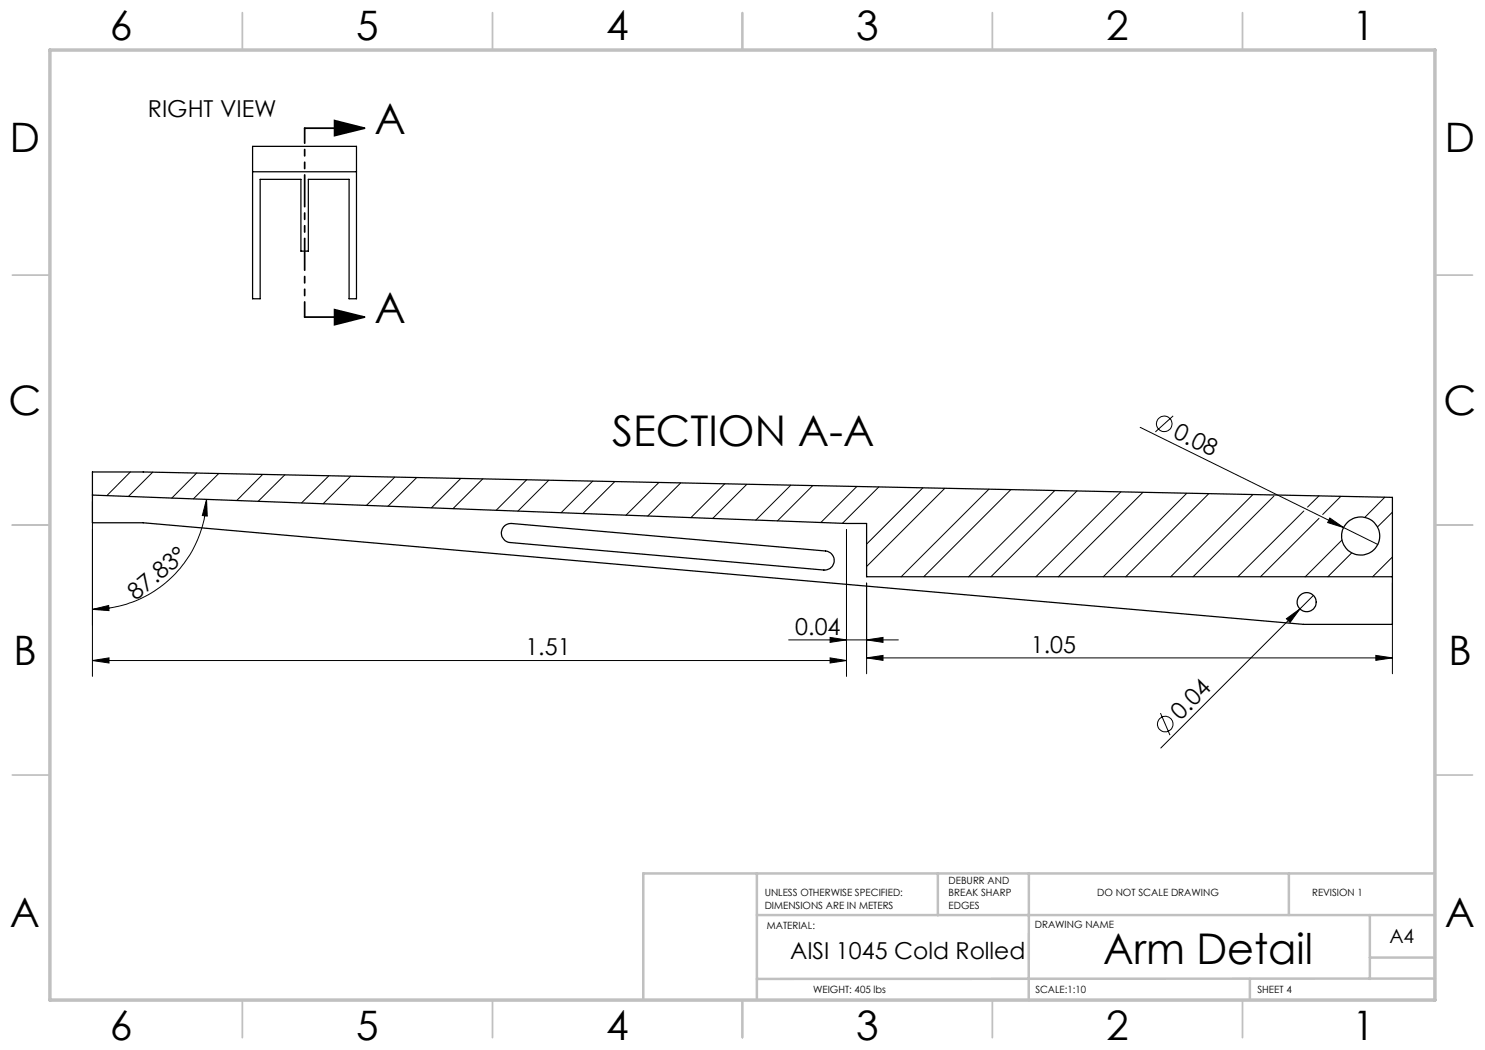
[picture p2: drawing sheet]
<svg xmlns="http://www.w3.org/2000/svg" width="297mm" height="210mm" viewBox="0 0 297 210" stroke-linecap="round" stroke-linejoin="round" font-family="sans-serif">
<g fill="none" stroke="#c0c0c0" stroke-width=".35">
<path d="M48.5 2.5v7.5M98.5 2.5v7.5M148.5 2.5v7.5M198.5 2.5v7.5M248.5 2.5v7.5M2.5 55h7.5M287 55h7.5M2.5 105h7.5M287 105h7.5M2.5 155h7.5M287 155h7.5M48.5 200v7.5"/>
<path d="M98.5 200v7.5M148.5 200v7.5M198.5 200v7.5M248.5 200v7.5"/>
</g>
<path d="M151.4 174.7v25.3M187.6 174.7v8.3M205.8 174.7l-.1 25.4M257.8 174.8v8.2M287 174.7h-158.3v25.3M151.4 183h135.6M250 195.8v4.2M274 183v12.8M274 191.5h13M287 195.7l-135.6 .1" fill="none" stroke="#c0c0c0" stroke-width=".5"/>
<path d="M10 10h277v190h-277z" fill="none" stroke="#c0c0c0" stroke-width=".7"/>
<g fill="none" stroke="#000" stroke-width=".2">
<path d="M26.1 94.4l-4.7 4.7M30.6 94.4l-4.9 4.9M39.3 94.6l-4.9 5M41.3 99.9l.2 3.3-1-.1zM41.3 99.9a22.9 22.9 0 0 1-22.8 22M43.7 94.7l-5 5.1M52.5 94.9l-5.2 5.2M56.9 95l-5.3 5.3M65.8 95.2l-5.5 5.4M70.1 95.2l-5.5 5.5M79 95.4l-5.7 5.7M83.3 95.5l-5.7 5.7"/>
<path d="M92.1 95.7l-5.8 5.9M96.6 95.8l-6 5.9M105.3 95.9l-6.1 6.2M109.7 96.1l-6.1 6.1M118.5 96.2l-6.3 6.3M122.9 96.3l-6.3 6.4M131.8 96.5l-6.6 6.5M136.1 96.6l-6.6 6.6M145 96.8l-6.8 6.7M149.4 96.9l-6.9 6.8M158.2 97l-7 7M162.6 97.1l-7.1 7.1"/>
<path d="M171.3 97.3l-7.2 7.2M175.8 97.4l-7.3 7.3M184.6 97.6l-11.3 11.2M188.9 97.7l-15.6 15.6M197.8 97.9l-17.6 17.4M202.2 97.9l-17.5 17.4M211 98.1l-17.3 17.2M215.4 98.2l-17.2 17.1M224.2 98.4l-17 16.9M228 85.5l40.7 20M228.6 98.5l-16.9 16.8M234.6 83.2l-3.5 3.2"/>
<path d="M237.3 98.7l-16.6 16.6M241.8 98.7l-16.7 16.6M250.6 98.9l-16.5 16.4M254.8 99.2l-16.2 16.1M263.8 99.2l-2.3 2.2M268.2 99.3l-3.7 3.6M277 99.4l-4.1 4.1M18.5 100.3v35M169.3 106v29.3M173.3 116.6v18.2M260.8 102.2l-13.2 13.1M262.7 119.1l-30.5 30.5"/>
<path d="M263.8 103.7l-11.7 11.6M266 103.6l2.7 1.9-3.2-1zM268.4 108l-7.3 7.3M268.7 105.5l6.9 3.4M270.3 110.6l-4.7 4.7M278.5 111.4l-4 3.9M278.5 102.4l-3 3M278.5 116.6v18.2M18.5 132.1l3.3-.5v1zM18.5 132.1h150.8M18.5 121.9l3.2-.8 .1 1zM157.7 128h22"/>
<path d="M166 131.6l3.3 .5-3.3 .5zM166 127.5l3.3 .5-3.3 .5zM173.3 128l3.3-.5v1zM173.3 131.6l3.3-.5v1zM173.3 131.6h105.2M257.3 123.7l2.7-1.9-2 2.7zM275.2 131.1l3.3 .5-3.3 .5zM232.1 142.6l1.9 4.4"/>
<circle cx="232.8" cy="84.8" r="1.56"/>
<circle cx="233" cy="144.8" r="1.56"/>
</g>
<path d="M60.9 25.6h12M66.9 24.1l6 1.5-6 1.5zM60.9 63.4h12M66.9 61.9l6 1.5-6 1.5z" fill="none" stroke="#000" stroke-width=".35"/>
<path d="M60.9 25.6v37.8" fill="none" stroke="#000" stroke-width=".35" stroke-dasharray="6.3 1.3 1.3 1.3 1.3 1.3" stroke-dashoffset="3.3"/>
<g fill="#000">
<path d="M266 103.6l2.7 1.9-3.2-1zM257.3 123.7l2.7-1.9-2 2.7z"/>
<path d="M66.9 24.1l6 1.5-6 1.5zM66.9 61.9l6 1.5-6 1.5z"/>
<path d="M18.5 121.9l3.2-.8 .1 1zM41.3 99.9l.2 3.3-1-.1z"/>
<path d="M166 131.6l3.3 .5-3.3 .5zM18.5 132.1l3.3-.5v1zM173.3 128l3.3-.5v1zM166 127.5l3.3 .5-3.3 .5zM275.2 131.1l3.3 .5-3.3 .5zM173.3 131.6l3.3-.5v1z"/>
</g>
<g fill="none" stroke="#000" stroke-width=".25">
<path d="M50.5 29.3h20.8v30.5h-1.5v-23.9h-8.1v14.3h-1.5v-14.3h-8.2v23.9h-1.5zM50.5 34.4h20.8M18.5 94.4h10.1l249.9 5.1v25.4h-17.8l-232.1-20.3h-10.1zM18.5 99l150.8 5.7h4v10.6h105.2M100.7 105.4l.9-.6 .7-.1 62.8 5.5a1.91 1.91 0 0 1 1.7 2.1 1.91 1.91 0 0 1-2 1.7l-62.8-5.5a1.9 1.9 0 0 1-1.6-1.2 1.9 1.9 0 0 1 .3-1.9z"/>
<circle cx="272.1" cy="107.2" r="3.8"/>
<circle cx="261.3" cy="120.4" r="1.9"/>
</g>
<g font-size="8.5">
<text x="74.9" y="26.8">A</text>
<text x="74.9" y="64.6">A</text>
<text x="122.4" y="89.2">SECTION A-A</text>
<text x="220.6" y="192.7">Arm Detail</text>
</g>
<g font-size="8.1">
<text x="22" y="8">6</text>
<text x="71.2" y="8">5</text>
<text x="121.2" y="8">4</text>
<text x="171.3" y="8">3</text>
<text x="221.3" y="8">2</text>
<text x="270.5" y="8">1</text>
<text x="2" y="30.5">D</text>
<text x="289" y="30.5">D</text>
<text x="1.7" y="83">C</text>
<text x="288.7" y="83">C</text>
<text x="2.7" y="133">B</text>
<text x="289.7" y="133">B</text>
<text x="2" y="185.5">A</text>
<text x="289" y="185.5">A</text>
<text x="22" y="208">6</text>
<text x="71.2" y="208">5</text>
<text x="121.2" y="208">4</text>
<text x="171.3" y="208">3</text>
<text x="221.3" y="208">2</text>
<text x="270.5" y="208">1</text>
</g>
<g font-size="4.7">
<text x="29.6" y="23.3">RIGHT VIEW</text>
<text x="234.4" y="87.4" transform="rotate(26 234.4 87.4)">0.08</text>
<text x="27.1" y="120.2" transform="rotate(-39 27.1 120.2)">87.83°</text>
<text x="105.1" y="131.1">1.51</text>
<text x="159.1" y="127">0.04</text>
<text x="206.2" y="130.5">1.05</text>
<text x="236.1" y="144.2" transform="rotate(-45 236.1 144.2)">0.04</text>
<text x="158" y="191.8">AISI 1045 Cold Rolled</text>
</g>
<text font-size="3.9" x="277.9" y="188.5">A4</text>
<g font-size="2">
<text x="152.9" y="179.2">UNLESS OTHERWISE SPECIFIED:</text>
<text x="189.7" y="176.7">DEBURR AND</text>
<text x="189.7" y="179.2">BREAK SHARP</text>
<text x="219.4" y="179.2">DO NOT SCALE DRAWING</text>
<text x="262.4" y="179.1">REVISION 1</text>
<text x="152.9" y="181.7">DIMENSIONS ARE IN METERS</text>
<text x="153.4" y="185.9">MATERIAL:</text>
<text x="189.7" y="181.7">EDGES</text>
<text x="207" y="185.5">DRAWING NAME</text>
<text x="162.6" y="198.5">WEIGHT: 405 lbs</text>
<text x="207.1" y="198.6">SCALE:1:10</text>
<text x="251.5" y="198.6">SHEET 4</text>
</g>
</svg>
